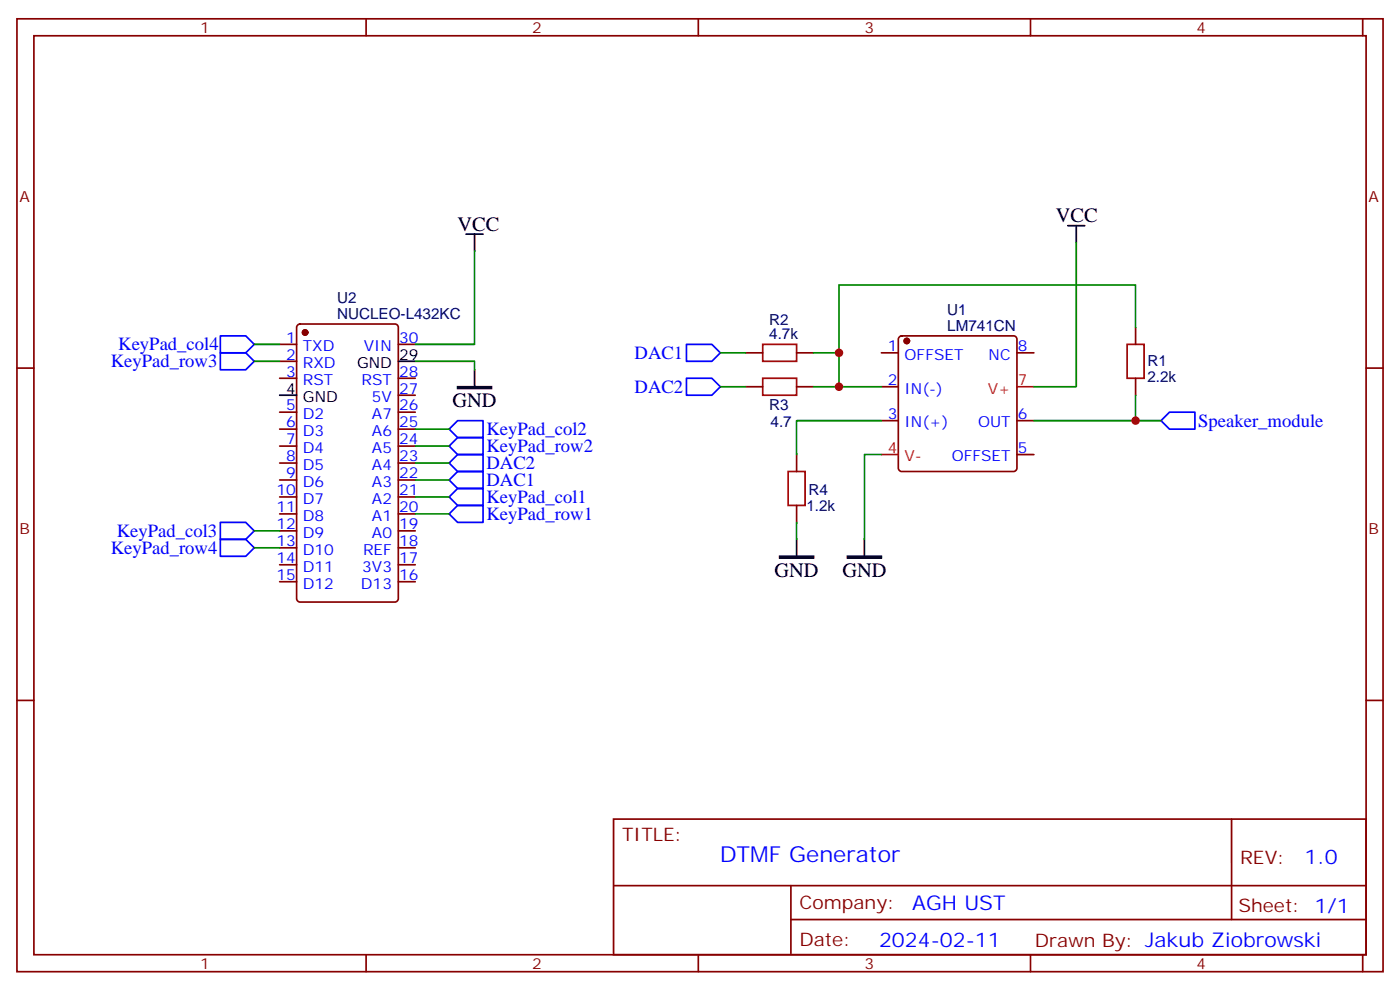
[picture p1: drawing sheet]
<svg xmlns="http://www.w3.org/2000/svg" width="291mm" height="206mm" viewBox="0 0 291 206" stroke-linecap="round" stroke-linejoin="round" font-family="sans-serif">
<g fill="none" stroke="#870000" stroke-width=".35">
<path d="M3.5 3.9h284.4v198.3h-284.4zM7.1 7.4h277.2v191.2h-277.2zM76.2 3.9v3.5M145.3 3.9v3.5M214.5 3.9v3.5M283.6 3.9v3.5M3.5 76.6h3.6M58.2 71.6h3.5M58.2 75.2h3.5M58.2 78.7h3.5M62 67.6l.4-.2h19.8a.71 .71 0 0 1 .7 .7v56.5a.76 .76 0 0 1-.7 .7h-19.8a.76 .76 0 0 1-.7-.7v-56.5zM82.9 71.6h3.5"/>
<path d="M82.9 78.7h3.5M155.2 73.4h3.5M165.8 73.4h3.5M183.4 73.4h3.6M187.2 70.1l.5-.2h23.3a.71 .71 0 0 1 .7 .7v26.8a.76 .76 0 0 1-.7 .7h-23.3a.76 .76 0 0 1-.7-.7v-26.8zM211.7 73.4h3.5M236.4 68.1v3.5M236.4 78.7v3.5M284.3 76.6h3.6M58.2 85.8h3.5M58.2 89.3h3.5M58.2 92.8h3.5"/>
<path d="M58.2 96.3h3.5M58.2 99.9h3.5M82.9 85.8h3.5M82.9 89.3h3.5M82.9 92.8h3.5M82.9 96.3h3.5M82.9 99.9h3.5M82.9 82.2h3.5M155.2 80.5h3.5M165.8 80.5h3.5M165.8 94.6v3.5M183.4 80.5h3.6"/>
<path d="M183.4 87.5h3.6M211.7 87.5h3.5M211.7 94.6h3.5M58.2 103.4h3.5M58.2 106.9h3.5M58.2 110.5h3.5M58.2 114h3.5M58.2 117.5h3.5M82.9 103.4h3.5M82.9 106.9h3.5M82.9 110.5h3.5M82.9 114h3.5"/>
<path d="M82.9 117.5h3.5M165.8 105.2v3.5M58.2 121h3.5M82.9 121h3.5M3.5 145.7h3.6M284.3 145.7h3.6M127.7 170.4h156.6v28.2h-156.6zM256.3 170.5v20.8M76.2 198.6v3.6M127.7 184.3h156.5M145.3 198.6v3.6M164.6 191.3h119.6"/>
<path d="M164.6 184.3v14.1M214.5 198.6v3.6M283.6 198.6v3.6"/>
</g>
<g fill="#870000" stroke="#870000" stroke-width=".35">
<circle cx="188.7" cy="70.9" r=".53"/>
<circle cx="63.5" cy="69.2" r=".53"/>
</g>
<path d="M183.4 94.6h3.6M211.7 80.5h3.5" fill="none" stroke="#f00" stroke-width=".35"/>
<path d="M158.7 71.6h7.1v3.6h-7.1zM158.7 78.7h7.1v3.5h-7.1zM234.6 71.6h3.5v7.1h-3.5zM164 98.1h3.6v7.1h-3.6z" fill="none" stroke="#a10000" stroke-width=".35"/>
<path d="M97 48.7h3.5M98.8 48.7v3.5M222.2 47h3.6M224 47v3.5M82.9 75.2h3.5M98.8 76.9v3.6M58.2 82.2h3.5M165.8 112.2v3.5M179.9 112.2v3.5" fill="none" stroke="#000" stroke-width=".35"/>
<path d="M95.2 80.5h7.1v.3h-7.1zM162.3 115.7h7v.4h-7zM176.4 115.7h7v.4h-7z" fill="#000" stroke="#000" stroke-width=".35"/>
<g fill="none" stroke="#008700" stroke-width=".35">
<path d="M98.8 52.2v19.4h-12.4M224 50.5v30h-8.8M52.9 71.6h5.3M52.9 75.2h5.3M86.4 75.2h12.4v1.7M149.9 73.4h5.3M169.3 73.4h5.3v7.1M236.4 68.1v-8.8h-61.8v14.1M86.4 96.3h7.1M86.4 99.9h7.1M86.4 92.8h7.1M86.4 89.3h7.1"/>
<path d="M149.9 80.5h5.3M169.3 80.5h14.1M183.4 94.6h-3.5v17.6M183.4 87.5h-17.6v7.1M236.4 82.2v5.3h-21.2M236.4 87.5h5.3M52.9 110.5h5.3M52.9 114h5.3M86.4 106.9h7.1M86.4 103.4h7.1M165.8 108.7v3.5"/>
</g>
<g fill="none" stroke="#00f" stroke-width=".35">
<path d="M45.9 69.9h5.3l1.7 1.7-1.7 1.8h-5.3zM45.9 73.4h5.3l1.7 1.8-1.7 1.7h-5.3zM142.9 71.6h5.3l1.7 1.8-1.7 1.8h-5.3zM142.9 78.7h5.3l1.7 1.8-1.7 1.7h-5.3zM93.5 96.3l1.7-1.7h5.3v3.5h-5.3zM93.5 99.9l1.7-1.8h5.3v3.5h-5.3zM93.5 92.8l1.7-1.7h5.3v3.5h-5.3zM93.5 89.3l1.7-1.8h5.3v3.6h-5.3zM241.7 87.5l1.7-1.7h5.3v3.5h-5.3zM45.9 108.7h5.3l1.7 1.8-1.7 1.7h-5.3zM45.9 112.2h5.3l1.7 1.8-1.7 1.7h-5.3zM93.5 106.9l1.7-1.7h5.3v3.5h-5.3z"/>
<path d="M93.5 103.4l1.7-1.8h5.3v3.6h-5.3z"/>
</g>
<g fill="#c00">
<circle cx="174.6" cy="80.5" r=".88"/>
<circle cx="174.6" cy="73.4" r=".88"/>
<circle cx="236.4" cy="87.5" r=".88"/>
</g>
<text font-size="4.6" fill="#00f" x="149.8" y="179.5">DTMF Generator</text>
<g font-size="4.2">
<text x="219.8" y="46.2">VCC</text>
<text x="95.2" y="48">VCC</text>
<text x="94.2" y="84.7">GND</text>
<text x="161.2" y="120">GND</text>
<text x="175.3" y="120">GND</text>
</g>
<g font-size="4.2" fill="#00f">
<text x="271.5" y="179.7">1.0</text>
<text x="189.9" y="189.3">AGH UST</text>
<text x="183" y="197.1">2024-02-11</text>
</g>
<g font-size="3.9" fill="#00f">
<text x="23" y="76.4">KeyPad_row3</text>
<text x="24.6" y="72.8">KeyPad_col4</text>
<text x="132.1" y="74.7">DAC1</text>
<text x="132.1" y="81.7">DAC2</text>
<text x="249.4" y="88.8">Speaker_module</text>
<text x="101.2" y="94.1">KeyPad_row2</text>
<text x="101.2" y="90.6">KeyPad_col2</text>
<text x="101.2" y="97.7">DAC2</text>
<text x="101.2" y="101.1">DAC1</text>
<text x="101.2" y="104.7">KeyPad_col1</text>
<text x="24.3" y="111.7">KeyPad_col3</text>
<text x="101.2" y="108.2">KeyPad_row1</text>
<text x="23" y="115.2">KeyPad_row4</text>
</g>
<g font-size="3.9" fill="#800">
<text x="129.5" y="175">TITLE:</text>
<text x="258.1" y="179.7">REV:</text>
<text x="166.4" y="189.2">Company:</text>
<text x="257.7" y="189.8">Sheet: 1/1</text>
<text x="166.4" y="196.9">Date:</text>
<text x="215.4" y="197">Drawn By: Jakub Ziobrowski</text>
</g>
<g font-size="3.2" fill="#800">
<text x="41.6" y="6.9">1</text>
<text x="110.8" y="6.9">2</text>
<text x="179.9" y="6.9">3</text>
<text x="249.1" y="6.9">4</text>
<text x="4.1" y="42">A</text>
<text x="284.9" y="42">A</text>
<text x="4.1" y="111.2">B</text>
<text x="284.9" y="111.2">B</text>
<text x="41.6" y="201.6">1</text>
<text x="110.8" y="201.6">2</text>
<text x="179.9" y="201.6">3</text>
<text x="249.1" y="201.6">4</text>
</g>
<g font-size="3.2" fill="#000080">
<text x="70.2" y="63.1">U2</text>
<text x="197.2" y="65.6">U1</text>
<text x="70.2" y="66.4">NUCLEO-L432KC</text>
<text x="160.1" y="70.6">4.7k</text>
<text x="160.1" y="67.6">R2</text>
<text x="197.2" y="68.8">LM741CN</text>
<text x="238.8" y="76.2">R1</text>
<text x="238.8" y="79.5">2.2k</text>
<text x="160.1" y="85.3">R3</text>
<text x="160.4" y="88.8">4.7</text>
<text x="167.8" y="106.4">1.2k</text>
<text x="168.3" y="102.9">R4</text>
</g>
<g font-size="3.2" fill="#00f">
<text x="59.5" y="71.3">1</text>
<text x="83.1" y="71.3">30</text>
<text x="59.5" y="74.8">2</text>
<text x="63" y="73.1">TXD</text>
<text x="63" y="76.6">RXD</text>
<text x="75.7" y="73.1">VIN</text>
<text x="184.8" y="73.1">1</text>
<text x="188.3" y="74.8">OFFSET</text>
<text x="205.8" y="74.8">NC</text>
<text x="211.8" y="73.1">8</text>
<text x="59.5" y="78.4">3</text>
<text x="63" y="80.1">RST</text>
<text x="75.3" y="80.1">RST</text>
<text x="77.4" y="83.6">5V</text>
<text x="83.1" y="81.9">27</text>
<text x="83.1" y="78.4">28</text>
<text x="184.8" y="80.1">2</text>
<text x="188.3" y="81.9">IN(-)</text>
<text x="59.5" y="85.4">5</text>
<text x="59.5" y="88.9">6</text>
<text x="63" y="87.2">D2</text>
<text x="77.4" y="87.2">A7</text>
<text x="83.1" y="88.9">25</text>
<text x="83.1" y="85.4">26</text>
<text x="184.8" y="87.2">3</text>
<text x="188.3" y="88.9">IN(+)</text>
<text x="203.6" y="88.9">OUT</text>
<text x="211.8" y="87.2">6</text>
<text x="59.5" y="92.5">7</text>
<text x="59.5" y="96">8</text>
<text x="63" y="90.7">D3</text>
<text x="63" y="94.2">D4</text>
<text x="77.4" y="94.2">A5</text>
<text x="77.4" y="90.7">A6</text>
<text x="83.1" y="96">23</text>
<text x="83.1" y="92.5">24</text>
<text x="198.1" y="96">OFFSET</text>
<text x="211.8" y="94.2">5</text>
<text x="59.5" y="99.5">9</text>
<text x="63" y="97.8">D5</text>
<text x="63" y="101.3">D6</text>
<text x="77.4" y="101.3">A3</text>
<text x="77.4" y="97.8">A4</text>
<text x="83.1" y="99.5">22</text>
<text x="57.5" y="103">10</text>
<text x="57.5" y="106.6">11</text>
<text x="63" y="104.8">D7</text>
<text x="77.4" y="104.8">A2</text>
<text x="83.1" y="106.6">20</text>
<text x="83.1" y="103">21</text>
<text x="57.5" y="110.1">12</text>
<text x="57.5" y="113.6">13</text>
<text x="63" y="108.3">D8</text>
<text x="63" y="111.9">D9</text>
<text x="77.4" y="111.9">A0</text>
<text x="77.4" y="108.3">A1</text>
<text x="83.1" y="113.6">18</text>
<text x="83.1" y="110.1">19</text>
<text x="57.5" y="117.2">14</text>
<text x="63" y="115.4">D10</text>
<text x="63" y="118.9">D11</text>
<text x="75.4" y="118.9">3V3</text>
<text x="75.6" y="115.4">REF</text>
<text x="83.1" y="117.2">17</text>
<text x="57.5" y="120.7">15</text>
<text x="63" y="122.4">D12</text>
<text x="75.1" y="122.4">D13</text>
<text x="83.1" y="120.7">16</text>
</g>
<g font-size="3.2">
<text x="74.3" y="76.6">GND</text>
<text x="83.1" y="74.8">29</text>
<text x="59.5" y="81.9">4</text>
<text x="63" y="83.6">GND</text>
</g>
<g font-size="3.2" fill="#f00">
<text x="205.6" y="81.9">V+</text>
<text x="211.8" y="80.1">7</text>
<text x="184.8" y="94.2">4</text>
<text x="188.3" y="96">V-</text>
</g>
</svg>
